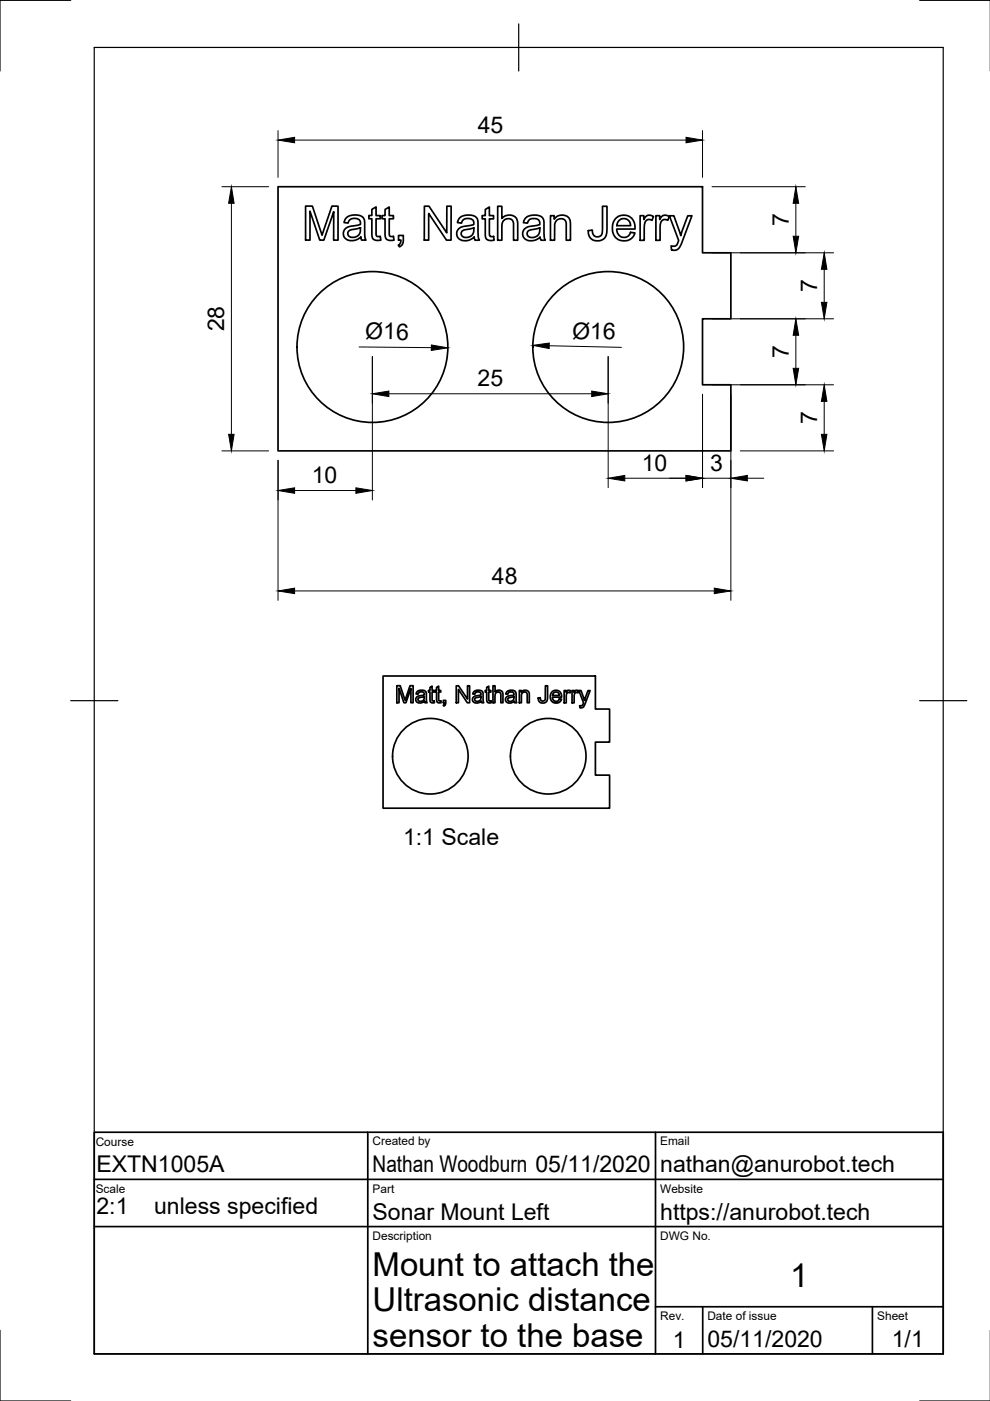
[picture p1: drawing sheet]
<svg xmlns="http://www.w3.org/2000/svg" width="210mm" height="297mm" viewBox="0 0 210 297" stroke-linecap="round" stroke-linejoin="round" font-family="sans-serif">
<!-- layer: Visible -->
<g fill="none" stroke="#000" stroke-width=".36">
<path d="M58.9 39.6h90v14h6.1v14h-6.1v14h6.1v14h-96.1zM64.8 43.7h1.4l2.1 6.2 2.1-6.2h1.3v7.2h-1l.1-6-2.1 6h-.9l-2.1-6.1v6.1h-.9zM73.6 46.1l.5-.4 .9-.1h1l.8 .3a1.56 1.56 0 0 1 .5 1.6l.1 2.8 .2 .6h-.9l-.2-.6-.8 .5-.9 .2a1.57 1.57 0 0 1-2-1.3 1.57 1.57 0 0 1 1.6-1.8l1.4-.1a.52 .52 0 0 0 .6-.3 .52 .52 0 0 0 0-.5l-.1-.2a1.45 1.45 0 0 0-2.5 .5l-.9-.1 .2-.6zM74 48.9l2.4-.6v.9l-.3 .5-.6 .5-.6 .1a.85 .85 0 0 1-1-.3 .85 .85 0 0 1 .1-1.1zM78.8 44.4l.9-.5v1.8h.9v.7h-.9v3a.59 .59 0 0 0 .2 .7 .59 .59 0 0 0 .7 0l.2 .8h-1.2a1.06 1.06 0 0 1-.8-1.4v-3.1h-.6v-.7h.6zM81.6 44.4l.9-.5v1.8h.9v.7h-.9v3a.59 .59 0 0 0 .2 .7 .59 .59 0 0 0 .7 0l.1 .8h-1.1a1.18 1.18 0 0 1-.8-1.5v-3h-.6v-.7h.6zM84.5 49.9h1l-.1 1.6-.3 .6-.4 .2-.2-.3 .4-.5 .1-.6h-.5zM90 43.7h1l3.7 5.7v-5.7h1l-.1 7.2h-.9l-3.8-5.6v5.6h-.9zM97.4 46.3l.6-.5 .8-.2h1l1 .3a1.51 1.51 0 0 1 .5 1.7l.1 2.5 .2 .8h-.9l-.2-.6-.9 .6-.7 .1a1.59 1.59 0 0 1-2.1-1.4 1.59 1.59 0 0 1 1.9-1.7l1.2-.1a.53 .53 0 0 0 .5-.8 1.42 1.42 0 0 0-1.4-.7 1.42 1.42 0 0 0-1.1 1l-.9-.1zM98 49l.4-.2 2.1-.5-.1 .9a1.47 1.47 0 0 1-1.1 1.1 1.47 1.47 0 0 1-1.5-.5zM102.9 44.4l.9-.5v1.8h.8v.7h-.8v3.1a.59 .59 0 0 0 .2 .6 .59 .59 0 0 0 .6 0l.2 .8-1.2 .1a1.15 1.15 0 0 1-.7-1.6v-3h-.7v-.7h.7zM105.5 43.7h.9v2.6l.7-.5 .5-.2a1.96 1.96 0 0 1 1.7 .4l.2 .4 .2 .7 .1 3.8h-.9v-3.3a1.23 1.23 0 0 0-1.3-1.2 1.23 1.23 0 0 0-1.2 1.3v3.2h-.9z"/>
<path d="M111.4 46.2l1.2-.5h1.4a1.5 1.5 0 0 1 1.3 1.9l.1 2.3 .2 1h-.9l-.2-.6-.9 .6-.8 .1a1.56 1.56 0 0 1-2-1.3 1.56 1.56 0 0 1 1.7-1.7l1.4-.2a.54 .54 0 0 0 .5-.8l-.1-.2a1.45 1.45 0 0 0-2.5 .5l-.8-.1zM111.9 49.1l.3-.3 2.2-.5v1a1.46 1.46 0 0 1-1.2 1 1.46 1.46 0 0 1-1.4-.6zM116.7 45.7h.8v.8l.7-.7 .7-.2 .8 .1 .7 .3a2.02 2.02 0 0 1 .5 1.7v3.2h-.8v-3.1a1.25 1.25 0 0 0-1.4-1.4 1.25 1.25 0 0 0-1.1 1.5v3h-.9zM127.7 43.7h1l-.1 5.8a1.97 1.97 0 0 1-2.2 1.6 1.97 1.97 0 0 1-1.7-2.2l.9-.1a1.1 1.1 0 0 0 1 1.4 1.1 1.1 0 0 0 1.1-1.3zM130.5 46.3l.6-.4 .7-.2a2.26 2.26 0 0 1 2.7 1.5l.1 1.4h-3.9a1.52 1.52 0 0 0 1.2 1.7 1.52 1.52 0 0 0 1.8-1l.9 .1a2.46 2.46 0 0 1-2.1 1.7 2.46 2.46 0 0 1-2.4-1.4l-.2-.6v-1.4zM131.3 46.7l.5-.3a1.45 1.45 0 0 1 1.9 1.4h-2.9l.1-.5zM135.7 45.7h.8v.8l.3-.5a1.23 1.23 0 0 1 1.8-.1l-.4 .8-.3-.1h-.6a1.49 1.49 0 0 0-.7 1.6v2.8h-.9zM139.1 45.7h.8v.8l.3-.5a1.23 1.23 0 0 1 1.7-.1l-.3 .8-.4-.1a1.1 1.1 0 0 0-1.2 1.4v3h-.9zM141.9 45.7h1l1.4 4.3 1.5-4.3h.9l-2.2 5.8-.5 1-.5 .5-.8 .1-.3-.1-.1-.9a1.17 1.17 0 0 0 1.6-1.1zM81.2 143.3h45v7h3v7h-3v7h3v7.1h-48zM84.1 145.4h.8l1 3.1 1-3.1h.7v3.6h-.5v-3l-1 3h-.5l-1-3.1v3.1h-.5zM88.4 146.7l.7-.3a.91 .91 0 0 1 .9 0 .91 .91 0 0 1 .4 .9l.2 1.7h-.5l-.1-.3a1.02 1.02 0 0 1-1.1 .4 1.02 1.02 0 0 1-.8-.9l.4-.6 .9-.1a.42 .42 0 0 0 .5-.5 .42 .42 0 0 0-.6-.3 .59 .59 0 0 0-.7 .5l-.4-.1z"/>
<path d="M88.7 148.1l.9-.3a.24 .24 0 0 1 .3 0 .24 .24 0 0 1 0 .3 .65 .65 0 0 1-.6 .7 .65 .65 0 0 1-.7-.6zM91.2 145.7l.4-.2v.9h.5v.3h-.5v1.7l.2 .2h.3v.4a.66 .66 0 0 1-.7-.1 .66 .66 0 0 1-.2-.7v-1.5h-.4v-.3h.4zM92.6 145.7l.4-.2v.9h.5v.3h-.5v1.7l.2 .2h.3v.4a.66 .66 0 0 1-.7-.1 .66 .66 0 0 1-.2-.7v-1.5h-.4v-.3h.4zM94 148.5h.5v.7l-.4 .5-.1-.2 .3-.5h-.3zM96.7 145.4h.5l1.9 2.8v-2.8h.5v3.6h-.5l-1.9-2.8v2.8h-.5zM100.4 146.7a1.21 1.21 0 0 1 2 .3l.2 2h-.5l-.1-.3-.6 .3h-.6l-.4-.1-.2-.4a.86 .86 0 0 1 1-1h.2a.42 .42 0 0 0 .6-.4 .42 .42 0 0 0-.7-.4 .58 .58 0 0 0-.6 .5l-.5-.1zM100.7 148.1l1.3-.4a.81 .81 0 0 1-.3 .9 .81 .81 0 0 1-1 0zM103.2 145.7l.4-.2v.9h.5v.3h-.5v1.7l.2 .2h.3v.4a.66 .66 0 0 1-.7-.1 .66 .66 0 0 1-.2-.7v-1.5h-.3v-.3h.3zM104.5 145.4h.5v1.3l.4-.3a.86 .86 0 0 1 .9 .1 .86 .86 0 0 1 .3 .8v1.7h-.4v-1.9l-.4-.4a.73 .73 0 0 0-.9 .9v1.4h-.4zM107.5 146.6l.1-.1a1.11 1.11 0 0 1 1.8 .6l.2 1.9h-.5l-.1-.3a.98 .98 0 0 1-1.1 .4 .98 .98 0 0 1-.7-1l.3-.4 .9-.2a.4 .4 0 0 0 .5-.2 .4 .4 0 0 0-.3-.6h-.2a.58 .58 0 0 0-.7 .5l-.5-.1zM107.8 148l1.2-.3a.8 .8 0 0 1-.3 .9 .8 .8 0 0 1-1 0l-.1-.4zM110.1 146.4h.4v.4a.93 .93 0 0 1 1.1-.4 .93 .93 0 0 1 .6 1v1.6h-.4v-1.6a.63 .63 0 0 0-.7-.7 .63 .63 0 0 0-.5 .9v1.4h-.5z"/>
<path d="M115.6 145.4h.5v2.6l-.2 .8-.7 .3a.94 .94 0 0 1-1.1-1.1l.5-.1v.4a.54 .54 0 0 0 .7 .3 .54 .54 0 0 0 .3-.7zM117 146.7l.8-.3a1.21 1.21 0 0 1 1.3 1.4h-2l.3 .7 .5 .2a.65 .65 0 0 0 .7-.5h.5l-.2 .4-.4 .4-.5 .1a1.38 1.38 0 0 1-1.3-.9 1.38 1.38 0 0 1 .3-1.5zM117.3 147l.5-.3h.3l.3 .3 .2 .5h-1.4zM119.6 146.4h.4v.4a.65 .65 0 0 1 1-.3l-.1 .4a.57 .57 0 0 0-.7 .1 .57 .57 0 0 0-.1 .6v1.4h-.5zM121.3 146.4h.4v.4a.65 .65 0 0 1 1-.3l-.1 .4a.51 .51 0 0 0-.6 0 .51 .51 0 0 0-.2 .5l-.1 1.6h-.4zM122.7 146.4h.5l.7 2.1 .8-2.1h.4l-1 2.7a.94 .94 0 0 1-1.1 .9l-.1-.4 .6-.1 .2-.5z"/>
<circle cx="79" cy="73.6" r="16"/>
<circle cx="129" cy="73.6" r="16"/>
<circle cx="91.2" cy="160.3" r="8"/>
<circle cx="116.2" cy="160.3" r="8"/>
</g>
<!-- layer: Border -->
<path d="M15 .1h-15v15M20 10.1h180v276.9h-180zM110 5.1v10M195 .1h15M15 148.6h10M195 148.6h10M0 282.1v14.9h15M195 297h15" fill="none" stroke="#000" stroke-width=".25"/>
<!-- layer: TitleBlock -->
<path d="M20 240.1h180v46.9h-180zM20 250h180M78 240.1v46.9M139 240.1v46.9M20 260.1h180M139 277.1h61M149 277.1v9.9M185 277.1v9.9" fill="none" stroke="#000" stroke-width=".36"/>
<!-- layer: Dimensions -->
<g fill="none" stroke="#000" stroke-width=".21">
<path d="M47.1 39.6h9.9M58.9 27.7v9.9M62.5 29.7h83M148.9 27.7v9.9M151 39.6h19.8M49.1 43.1v49M151 53.6h25.7M168.7 43.1v7M174.8 57.1v7M76.1 73.6l15.4 .1M79 75.6v30.4M116.5 73.3l15.3 .3"/>
<path d="M128.9 75.6v27.8M151 67.6h25.7M168.7 71.1v7M47.1 95.6h9.9M58.9 97.6v29.7M82.4 83.5h43.1M148.9 83.6v19.8M151 81.6h25.7M155 83.6v43.7M157 95.6h19.7M174.8 85.1v7M62.5 104h13"/>
<path d="M132.5 101.4h13M148.9 101.4h6.1M158.5 101.4h3.4M62.5 125.3h88.9"/>
</g>
<g fill="#000" stroke="#000" stroke-width=".21">
<path d="M58.9 29.7l3.6-.6v1.2zM145.5 29.1l3.4 .6-3.4 .6zM49.1 39.6l.5 3.5h-1.1zM168.7 39.6l.6 3.5h-1.1zM168.2 50.1h1.1l-.6 3.5zM174.8 53.6l.5 3.5h-1.1zM91.5 73.1l3.5 .7-3.6 .5zM113 73.2l3.5-.5-.1 1.2zM168.2 78.1h1.1l-.6 3.5zM168.7 67.6l.6 3.5h-1.1zM174.2 64.1h1.1l-.5 3.5zM48.5 92.1h1.1l-.5 3.5z"/>
<path d="M79 83.5l3.4-.6v1.2zM125.5 82.9l3.4 .6-3.4 .6zM174.2 92.1h1.1l-.5 3.5zM174.8 81.6l.5 3.5h-1.1zM58.9 104l3.6-.6v1.2zM75.5 103.4l3.5 .6-3.5 .6zM128.9 101.4l3.6-.6v1.2zM145.5 100.8l3.4 .6-3.4 .6zM155 101.4l3.5-.6v1.2zM58.9 125.3l3.6-.6v1.2zM151.4 124.7l3.6 .6-3.6 .6z"/>
</g>
<g font-size="7">
<text x="79" y="270.6">Mount to attach the</text>
<text x="167.5" y="273">1</text>
<text x="79" y="278.1">Ultrasonic distance</text>
<text x="79" y="285.5">sensor to the base</text>
</g>
<g font-size="4.9">
<text x="101.3" y="28.1">45</text>
<text x="167.3" y="47.9" transform="rotate(-90 167.3 47.9)">7</text>
<text x="173.2" y="62" transform="rotate(-90 173.2 62)">7</text>
<text x="47.5" y="70.3" transform="rotate(-90 47.5 70.3)">28</text>
<text x="77.4" y="71.9" transform="rotate(1 77.4 71.9)">Ø16</text>
<text x="121.3" y="71.8" transform="rotate(1 121.3 71.8)">Ø16</text>
<text x="167.3" y="76" transform="rotate(-90 167.3 76)">7</text>
<text x="101.3" y="81.9">25</text>
<text x="173.2" y="90" transform="rotate(-90 173.2 90)">7</text>
<text x="136.1" y="99.8">10</text>
<text x="150.6" y="99.8">3</text>
<text x="66.1" y="102.4">10</text>
<text x="104.3" y="123.7">48</text>
<text x="85.4" y="179.2">1:1 Scale</text>
<text x="20.4" y="248.5">EXTN1005A</text>
<text x="79" y="248.5">Nathan Woodburn 05/11/2020</text>
<text x="140" y="248.5">nathan@anurobot.tech</text>
<text x="20.4" y="257.5">2:1</text>
<text x="32.7" y="257.5">unless specified</text>
<text x="79" y="258.6">Sonar Mount Left</text>
<text x="140" y="258.6">https://anurobot.tech</text>
<text x="142.6" y="285.7">1</text>
<text x="150" y="285.5">05/11/2020</text>
<text x="189.1" y="285.7">1/1</text>
</g>
<g font-size="2.5">
<text x="20.3" y="243">Course</text>
<text x="79" y="242.9">Created by</text>
<text x="140" y="242.9">Email</text>
<text x="20.3" y="253">Scale</text>
<text x="79" y="252.8">Part</text>
<text x="140" y="252.8">Website</text>
<text x="79" y="262.9">Description</text>
<text x="140" y="262.9">DWG No.</text>
<text x="140" y="279.9">Rev.</text>
<text x="150" y="279.9">Date of issue</text>
<text x="186" y="279.9">Sheet</text>
</g>
</svg>
